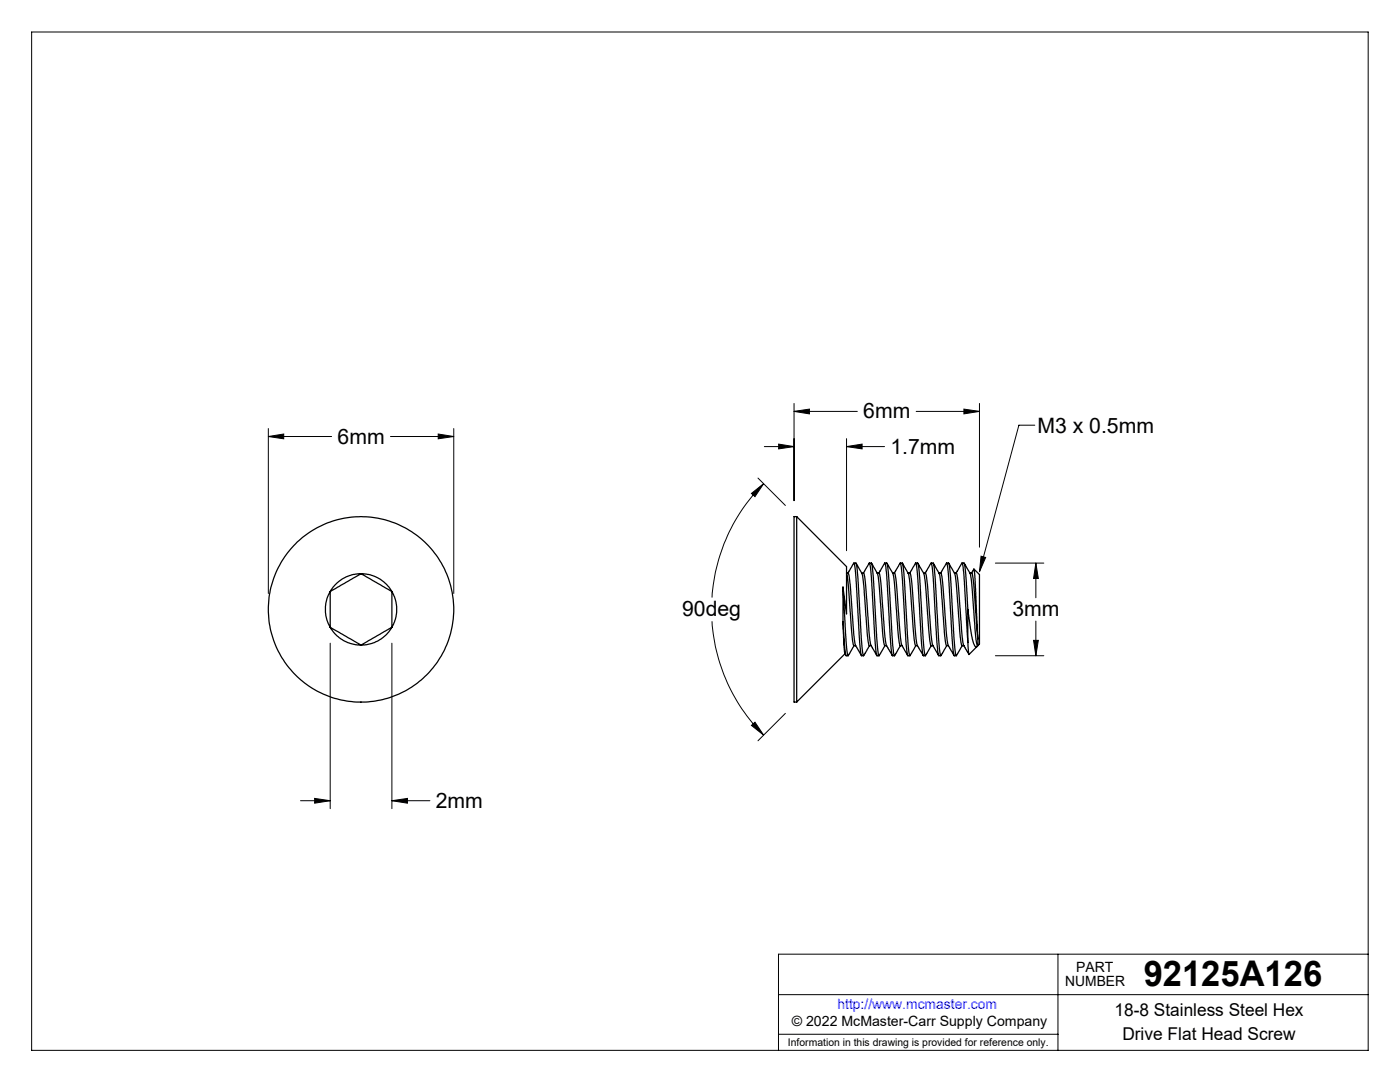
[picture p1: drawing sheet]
<svg xmlns="http://www.w3.org/2000/svg" width="279mm" height="216mm" viewBox="0 0 279 216" stroke-linecap="round" stroke-linejoin="round" font-family="sans-serif">
<g fill="none" stroke="#000" stroke-width=".2">
<path d="M6.3 6.4h266.7v203.2h-266.7zM53.6 87.1l3-.5v1zM53.6 85.5v32.9M53.6 87.1h12.6M77.9 87.1h12.7M87.5 86.6l3.1 .5-3.1 .5zM90.6 85.5v32.9M150 98.5l2.4-2-1.7 2.6zM151.3 95.4l5.4 5.5M152.4 96.5a35.1 35.1 0 0 0-10.3 22.7M152.5 89.1h6M155.4 88.6l3.1 .5-3.1 .5z"/>
<path d="M158.5 82.1l3-.5v1zM158.5 80.5v19.4M158.5 82.1h12.6M168.9 89.1l3.1-.5v1zM168.9 87.5v22.4M168.9 89.1h7.6M182.8 82.1h12.7M192.4 81.6l3.1 .5-3.1 .5zM195.5 80.5v28.7M206.5 84.8h-3.2l-7.8 29.3M195.8 111l.9 .2-1.2 2.9zM198.6 112.4h9.7"/>
<path d="M206.7 112.4l.5 3h-.9zM206.7 112.4v6.9M65.9 128.3v33.1M78.2 128.3v33.1M142.1 124a35.1 35.1 0 0 0 10.3 22.7M198.6 130.8h9.7M206.3 127.8h.9l-.5 3zM206.7 123.9v6.9M60 159.8h5.9M62.8 159.3l3.1 .5-3.1 .5zM78.2 159.8l3.1-.5v1zM78.2 159.8h7.6"/>
<path d="M150 144.7l.7-.6 1.7 2.6zM156.7 142.3l-5.4 5.5M155.4 198.5h117.6M211.1 190.4v19.2M273 190.4h-117.6v19.2M155.4 206.4h55.7"/>
</g>
<g fill="#000">
<path d="M195.8 111l.9 .2-1.2 2.9z"/>
<path d="M53.6 87.1l3-.5v1zM87.5 86.6l3.1 .5-3.1 .5zM62.8 159.3l3.1 .5-3.1 .5zM78.2 159.8l3.1-.5v1zM206.7 112.4l.5 3h-.9zM206.3 127.8h.9l-.5 3zM192.4 81.6l3.1 .5-3.1 .5zM158.5 82.1l3-.5v1zM150 98.5l2.4-2-1.7 2.6zM150 144.7l.7-.6 1.7 2.6zM168.9 89.1l3.1-.5v1zM155.4 88.6l3.1 .5-3.1 .5z"/>
</g>
<g fill="none" stroke="#000" stroke-width=".25">
<path d="M65.9 118l-.6 1.4-.4 1.6 .1 1.8 .3 1 .6 1.4M65.9 118v7.2M72 114.5l-1.9 .2-1.9 .9-1.5 1.2-.8 1.2M72 114.5l-6.1 3.5M72 114.5l2 .2 1.9 .9 1.4 1.1 .9 1.3M72 114.5l6.2 3.5M78.2 118l.5 1.1 .5 1.9-.1 1.9-.4 1.2-.5 1.1M78.2 118v7.2M159 103.1v37M159 103.1l9.9 10v9.4l-.7-5.3M159 103.1h-.5v37h.5M168.2 117.2l.6 10.7 .4 2.9 1.2-2"/>
<path d="M168.2 117.2v6.9M168.9 114.3h.4l.1 .5 .3 1.9 .7 9.6 .2 2.2 1.3 2.3M168.9 114.4l.4 2.3 .8 10.9 .3 1.2M169.2 114.3l1.2-1.9 .5 3.1 .8 14.3 .2 1h.4M170.4 112.4h.5l.2 1.4 .8 13.5 .4 3.5 1.2-2M170.9 112.4l.6 1.1a4.8 4.8 0 0 1 .9 3.2l.7 10.2 .3 1.8 .1 .1h.3M172 114.3h.3M172.3 114.3l1.2-1.9 .4 2.9 .8 14 .3 1.5h.4M172.3 114.3l.4 2 .7 9.4 .4 3.1M173.5 112.4h.4l.2 .7 .8 13.9 .5 3.8 1.2-2M173.9 112.4l.8 1.2a7.2 7.2 0 0 1 .8 3.9l.7 9.6 .3 1.6 .5 .1M175 114.3h.4"/>
<path d="M175.4 114.3l1.2-1.9 .4 2.7 .8 14 .2 1.7h.5M175.4 114.3l.4 2.2 .9 11.5 .2 .8 1.2 2M176.6 112.4h.4l.3 1.6 .8 14.3 .4 2.5 1.2-2M177 112.4l.7 1.1a6 6 0 0 1 .9 3.8l.7 9.9 .3 1.5v.1h.4M178.2 114.3a.54 .54 0 0 1 .5 .2 .54 .54 0 0 1 0 .6l1.1 13.2 .2 .5 1.2 2M178.5 114.3l1.2-1.9 .4 3.5 .8 13 .3 1.9h.4M179.7 112.4h.4l.2 1.4 .9 14.3 .4 2.7 1.2-2M180.1 112.4l.6 1.1a6.3 6.3 0 0 1 1 3.8l.6 9 .4 2.5M181.2 114.3h.4M181.6 114.3l1.1-1.9a10.2 10.2 0 0 1 .5 3.7l.8 13 .2 1.7h.5M181.6 114.3l.4 1.8 .7 9.8 .4 2.9M182.7 112.4h.5l.2 1.6 .8 13.5 .4 3.3 1.2-2"/>
<path d="M183.2 112.4l.7 1.2a7.7 7.7 0 0 1 .9 4.2l.7 9.1 .2 1.6 .1 .3M184.3 114.3l.4 .1 .3 1.4 1.1 12.7 1.2 2.3M184.6 114.3l1.2-1.9 .5 3.1 .8 14.3 .2 1h.4M185.8 112.4h.5l.2 1.4 .8 13.5 .4 3.5 1.2-2M186.3 112.4l.6 1.1a4.8 4.8 0 0 1 .9 3.2l.7 10.2 .3 1.8 .1 .1h.4M187.4 114.3h.3M187.7 114.3l1.2-1.9 .4 2.9 .8 14 .3 1.5h.5M187.7 114.3l.4 2 .7 9.4 .5 3.1M188.9 112.4h.4l.2 .7 .9 13.9 .4 3.8 1.2-2M189.3 112.4l.8 1.2a7.2 7.2 0 0 1 .8 3.9l.7 9.6 .3 1.6 .5 .1M190.5 114.3h.4M190.8 114.3l1.2-1.9 .4 2.7 .7 13.1"/>
<path d="M190.9 114.3l.3 2.2 1 11.7 .1 .6 1.1 1.8M192 112.4h.4l.1 .4 .6 8.8M192.4 112.4l.7 1.1a6 6 0 0 1 .9 3.8l.8 10.3a1.46 1.46 0 0 0 .4 1.2M193.6 114.3h.3l.1 .2 .2 1.2 1 11.8M193.9 114.3l.5-.7 .2 1.8 .6 12.1M194.4 113.6l1.1 1.1v13.8l-.3 .3M65.9 125.2l.8 1.2 1.8 1.4 1.4 .6 2.1 .3M65.9 125.2l6.1 3.5M78.2 125.2l-1.3 1.6-1.4 1-1.2 .6-2.3 .3M78.2 125.2l-6.2 3.5M168.2 124.1l.3 5.5 .1 .8 .2 .4M168.2 124.1l.5 6.3 .2 .4h.4"/>
<path d="M168.6 130.5l-9.6 9.6M170.4 128.8h.4M173.8 128.8l1.2 2M182.7 128.8h.4M183.1 128.8l1.2 2M185.8 128.8h.4M189.3 128.8l1.1 2M193.1 128.2l.3 2.4 1.6-1.6M193.1 121.6l.6 4.3 .5 2.3a.78 .78 0 0 0 .7 .8l.2-.2M193.1 121.6v6.6M195.2 127.5v1.3"/>
<circle cx="72.1" cy="121.6" r="18.5"/>
</g>
<text font-size="7.1" x="228.3" y="196.8">92125A126</text>
<g font-size="4.2">
<text x="172.3" y="83.5">6mm</text>
<text x="67.4" y="88.5">6mm</text>
<text x="207" y="86.4">M3 x 0.5mm</text>
<text x="177.7" y="90.5">1.7mm</text>
<text x="136.1" y="123">90deg</text>
<text x="202.1" y="123">3mm</text>
<text x="87" y="161.2">2mm</text>
</g>
<g font-size="3.5">
<text x="222.4" y="202.8">18-8 Stainless Steel Hex</text>
<text x="224" y="207.5">Drive Flat Head Screw</text>
</g>
<g font-size="2.8">
<text x="212.6" y="196.8">NUMBER</text>
<text x="214.8" y="194">PART</text>
<text x="158" y="204.8">© 2022 McMaster-Carr Supply Company</text>
</g>
<text font-size="2.8" fill="#00f" x="167.1" y="201.4">http://www.mcmaster.com</text>
<text font-size="2.1" x="157.3" y="208.6">Information in this drawing is provided for reference only.</text>
</svg>
